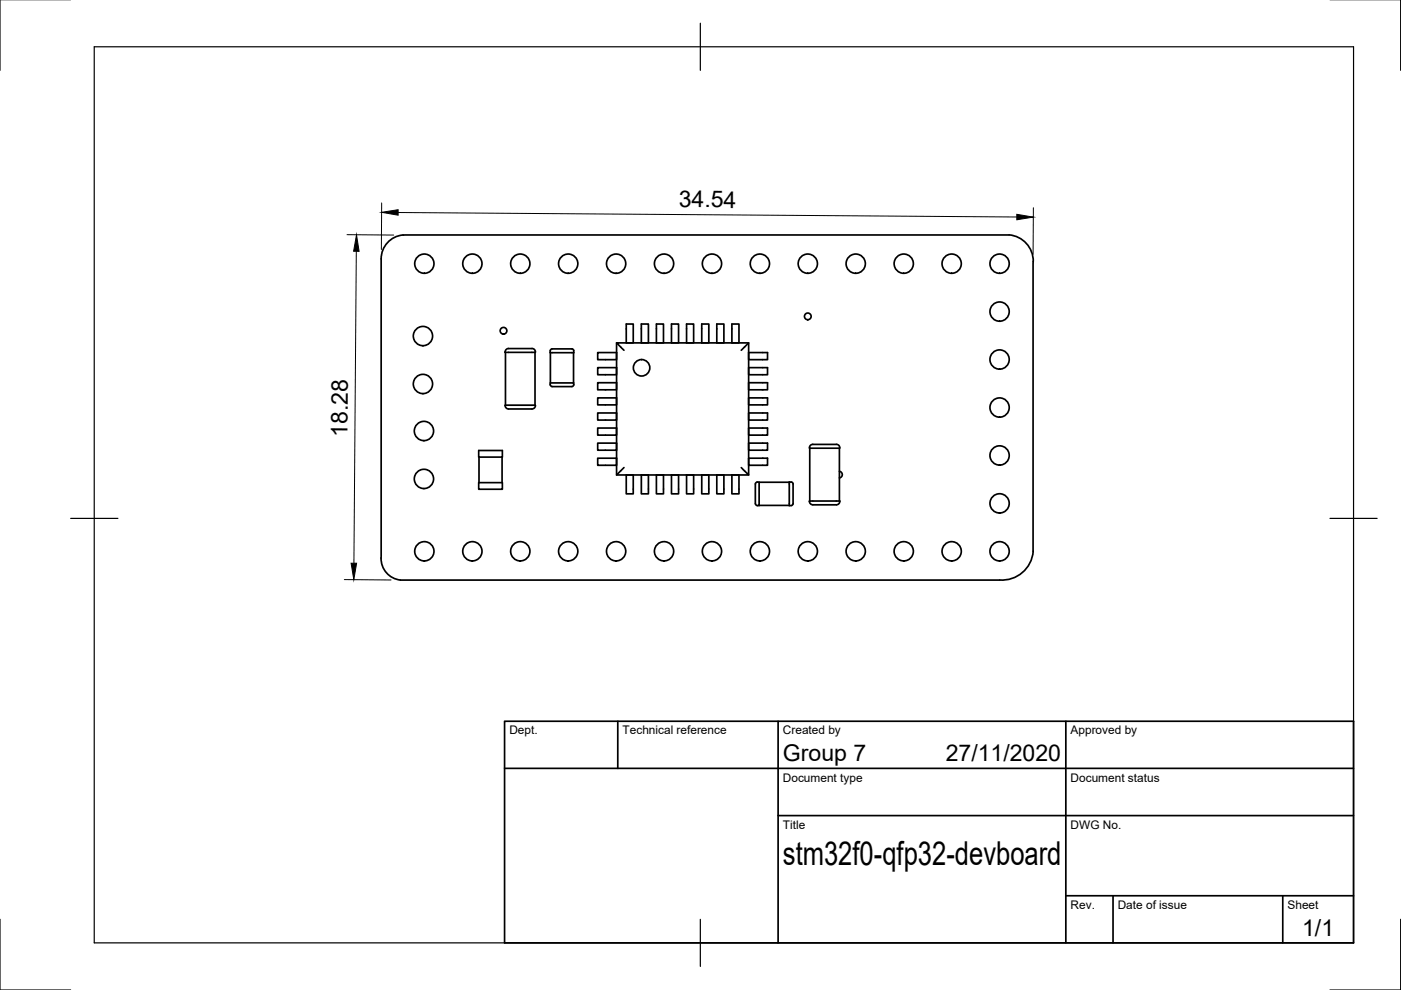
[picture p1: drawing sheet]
<svg xmlns="http://www.w3.org/2000/svg" width="297mm" height="210mm" viewBox="0 0 297 210" stroke-linecap="round" stroke-linejoin="round" font-family="sans-serif">
<!-- layer: Visible -->
<g fill="none" stroke="#000" stroke-width=".36">
<path d="M85.5 49.8a5.1 5.1 0 0 0-4.7 5.1v63a4.6 4.6 0 0 0 4.1 5.1M214 49.8h-128.5M214 49.8a5.6 5.6 0 0 1 5.1 5.6M219.1 55.4l-.1 61.5M107.1 74.6h6.4M107.1 74.6a.73 .73 0 0 1 .7-.7h5a.7 .7 0 0 1 .7 .7M107.2 74.7v11.2M113.4 74.7v11.2M116.7 74.8v6.4M117.1 74h4.1M117.1 74l-.4 .2-.1 .6h5v-.6l-.3-.2M121.6 74.8v6.4"/>
<path d="M126.7 74.8h4v1.5h-4zM126.7 77.9h4v1.6h-4zM130.7 72.7v28h28M132.3 74.3l-1.6-1.6h28v28l-1.5-1.6M132.8 68.7h1.5v4h-1.5zM136 68.7h1.5v4h-1.5zM139.2 68.7h1.5v4h-1.5zM142.4 68.7h1.5v4h-1.5zM145.6 68.7h1.5v4h-1.5zM148.8 68.7h1.5v4h-1.5zM152 68.7h1.5v4h-1.5zM155.2 68.7h1.5v4h-1.5z"/>
<path d="M158.7 72.7l-1.5 1.6M158.7 74.8h4v1.5h-4zM158.7 77.9h4v1.6h-4zM101.5 95.5h5v1.4h-5zM101.6 96.9v5.4M106.4 96.9v5.4M107.1 86h6.4M107.1 86a.73 .73 0 0 0 .7 .7h5a.73 .73 0 0 0 .7-.7M117.1 82h4.1M117.1 82l-.4-.2-.1-.6h5v.6l-.3 .2M126.7 81.1h4v1.5h-4zM126.7 84.4h4v1.4h-4z"/>
<path d="M126.7 87.6h4v1.5h-4zM126.7 90.8h4v1.5h-4zM126.7 94h4v1.5h-4zM126.7 97.1h4v1.6h-4zM132.3 99.1l-1.6 1.6M158.7 81.1h4v1.5h-4zM158.7 84.4h4v1.4h-4zM158.7 87.6h4v1.5h-4zM158.7 90.8h4v1.5h-4zM158.7 94h4v1.5h-4zM158.7 97.1h4v1.6h-4zM171.7 95v11.2"/>
<path d="M172.3 94.2h5M172.3 94.2a.66 .66 0 0 0-.6 .8l6.3-.1a.7 .7 0 0 0-.7-.7M178 99.9a.71 .71 0 0 1 .6 .7 .71 .71 0 0 1-.6 .7M178 95v11.2M101.5 102.3h5v1.4h-5zM132.8 100.7h1.5v4h-1.5zM136 100.7h1.5v4h-1.5zM139.2 100.7h1.5v4h-1.5zM142.4 100.7h1.5v4h-1.5zM145.6 100.7h1.5v4h-1.5zM148.8 100.7h1.5v4h-1.5zM152 100.7h1.5v4h-1.5z"/>
<path d="M155.2 100.7h1.5v4h-1.5zM160.1 102.6v4.2M160.2 102.6l.2-.3 .6-.1v5l-.6-.1-.2-.3M161 107.2l7-.1 .1-.3v-4.2l-.3-.4h-.5v5M161 102.2h6.3M172.3 107h5a.62 .62 0 0 0 .7-.8l-6.4 .1a.73 .73 0 0 0 .7 .7M219.1 116.9a6.6 6.6 0 0 1-7.2 6.1h-127"/>
<circle cx="90" cy="55.9" r="2.04"/>
<circle cx="100.2" cy="55.9" r="2.04"/>
<circle cx="110.3" cy="55.9" r="2.04"/>
<circle cx="120.5" cy="55.9" r="2.04"/>
<circle cx="130.6" cy="55.9" r="2.04"/>
<circle cx="140.8" cy="55.9" r="2.04"/>
<circle cx="151" cy="55.9" r="2.04"/>
<circle cx="161.1" cy="55.9" r="2.04"/>
<circle cx="171.3" cy="55.9" r="2.04"/>
<circle cx="181.4" cy="55.9" r="2.04"/>
<circle cx="191.6" cy="55.9" r="2.04"/>
<circle cx="201.8" cy="55.9" r="2.04"/>
<circle cx="211.9" cy="55.9" r="2.04"/>
<circle cx="89.7" cy="71.3" r="2.04"/>
<circle cx="106.8" cy="70.1" r=".71"/>
<circle cx="136" cy="78" r="1.75"/>
<circle cx="171.3" cy="67.1" r=".71"/>
<circle cx="211.9" cy="76.2" r="2.04"/>
<circle cx="211.9" cy="66.1" r="2.04"/>
<circle cx="89.7" cy="81.4" r="2.04"/>
<circle cx="89.9" cy="91.4" r="2.04"/>
<circle cx="211.9" cy="86.4" r="2.04"/>
<circle cx="211.9" cy="96.6" r="2.04"/>
<circle cx="89.9" cy="101.5" r="2.04"/>
<circle cx="90" cy="116.9" r="2.04"/>
<circle cx="100.2" cy="116.9" r="2.04"/>
<circle cx="110.3" cy="116.9" r="2.04"/>
<circle cx="120.5" cy="116.9" r="2.04"/>
<circle cx="130.6" cy="116.9" r="2.04"/>
<circle cx="140.8" cy="116.9" r="2.04"/>
<circle cx="151" cy="116.9" r="2.04"/>
<circle cx="161.1" cy="116.9" r="2.04"/>
<circle cx="171.3" cy="116.9" r="2.04"/>
<circle cx="181.4" cy="116.9" r="2.04"/>
<circle cx="191.6" cy="116.9" r="2.04"/>
<circle cx="201.8" cy="116.9" r="2.04"/>
<circle cx="211.9" cy="116.9" r="2.04"/>
<circle cx="211.9" cy="106.7" r="2.04"/>
</g>
<!-- layer: Border -->
<path d="M0 -.1v15M297 -.1v15M20 9.9h267v190h-267zM148.5 4.9v10M15 109.9h10M282 109.9h10M0 194.9v15h15M148.5 194.9v10M297 194.9v15h-15" fill="none" stroke="#000" stroke-width=".25"/>
<!-- layer: TitleBlock -->
<path d="M107 152.9h180v47h-180zM131 152.9v10M165 152.9v47M226 152.9v47M107 162.9h180M165 172.9h122M226 189.9h61M236 189.9v10M272 189.9v10" fill="none" stroke="#000" stroke-width=".36"/>
<!-- layer: Dimensions -->
<path d="M73.6 49.8h9.9M75.5 53.3l-.5 66.1M80.9 43v9.9M84.4 45.1l131.2 .9M219.1 44l-.1 9.9M73 122.9l9.9 .1" fill="none" stroke="#000" stroke-width=".21"/>
<path d="M75.6 49.8l.5 3.5h-1.1zM80.9 45l3.5-.5v1.1zM215.6 45.4l3.5 .6-3.5 .6zM74.4 119.4h1.2l-.6 3.5z" fill="#000" stroke="#000" stroke-width=".21"/>
<text font-size="7" x="166" y="183.4">stm32f0-qfp32-devboard</text>
<g font-size="4.9">
<text x="143.9" y="43.9">34.54</text>
<text x="73.7" y="92.6" transform="rotate(-90 73.7 92.6)">18.28</text>
<text x="166" y="161.4">Group 7</text>
<text x="200.5" y="161.4">27/11/2020</text>
<text x="276.1" y="198.6">1/1</text>
</g>
<g font-size="2.5">
<text x="108" y="155.7">Dept.</text>
<text x="132" y="155.7">Technical reference</text>
<text x="166" y="155.7">Created by</text>
<text x="227" y="155.7">Approved by</text>
<text x="166" y="165.7">Document type</text>
<text x="227" y="165.7">Document status</text>
<text x="166" y="175.7">Title</text>
<text x="227" y="175.7">DWG No.</text>
<text x="227" y="192.7">Rev.</text>
<text x="237" y="192.7">Date of issue</text>
<text x="273" y="192.7">Sheet</text>
</g>
</svg>
